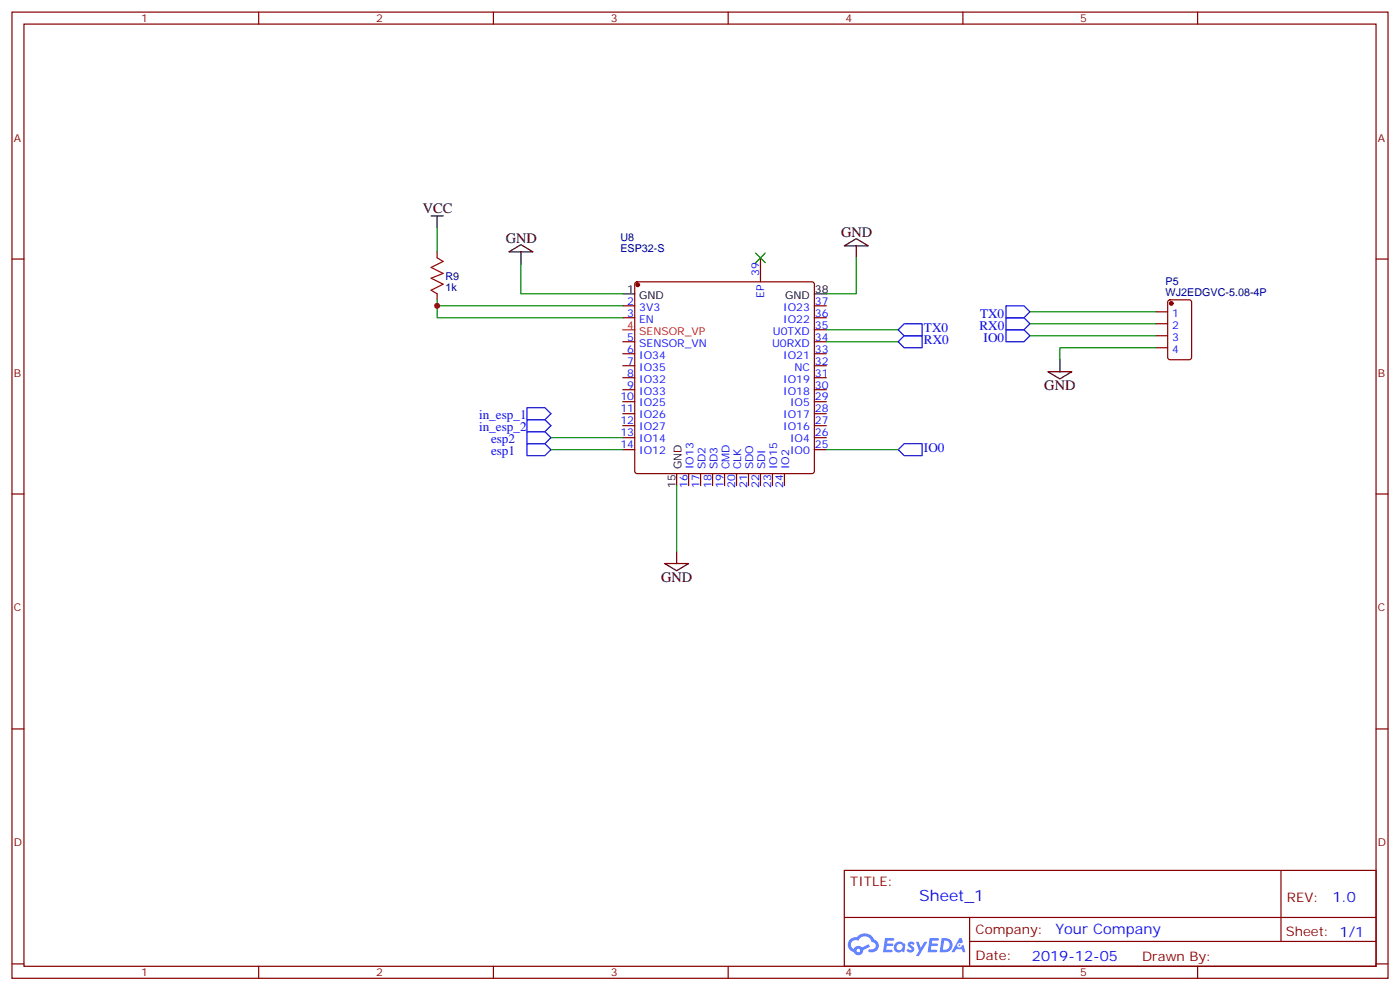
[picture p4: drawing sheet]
<svg xmlns="http://www.w3.org/2000/svg" width="412mm" height="292mm" viewBox="0 0 412 292" stroke-linecap="round" stroke-linejoin="round" font-family="sans-serif">
<g fill="none" stroke="#870000" stroke-width=".35">
<path d="M3.5 3.6h405.4v284.3h-405.4zM7.1 7.1h398.2v277.3h-398.2zM76.2 3.6v3.5M145.3 3.6v3.5M214.5 3.6v3.5M283.6 3.6v3.5M352.8 3.6v3.5M3.5 76.2h3.6M405.3 76.2h3.6M3.5 145.4h3.6M405.3 145.4h3.6M3.5 214.5h3.6"/>
<path d="M405.3 214.5h3.6M248.7 256.2h156.6v28.2h-156.6zM377.3 256.2v20.9M248.7 270h156.5M285.6 277.1h119.6M285.6 270v14.1M3.5 283.7h3.6M76.2 284.4v3.5M145.3 284.4v3.5M214.5 284.4v3.5M283.6 284.4v3.5M352.8 284.4v3.5"/>
<path d="M405.3 283.7h3.6"/>
</g>
<g fill="#5487ff">
<path d="M267.7 277.3a1.22 1.22 0 0 1 1.7 .3l-.4 .6a.47 .47 0 0 0-.3-.4 .47 .47 0 0 0-.5 .2l.1 .2a1.14 1.14 0 0 1 .8 1.7 1.14 1.14 0 0 1-1.9 0l-.2-.2 .5-.5 .7 .4a.29 .29 0 0 0 .3-.2 .29 .29 0 0 0-.2-.4 1.04 1.04 0 0 1-.6-1.7z"/>
<path d="M260.7 276.1h2.4l.3 .2-.2 .5h-1.8l-.1 .9h1.5l.3 .3-.3 .4h-1.6l-.2 1.1 1.7 .1 .2 .3-.2 .3h-2.6z"/>
<path d="M273.8 276.1h2.4l.3 .2-.1 .5h-1.8l-.2 .9h1.6l.3 .3-.4 .4h-1.6l-.1 1.1 1.7 .1 .2 .3-.2 .3h-2.6z"/>
<path d="M282.6 276.1h.7l.3 1.2-.6 .4a.69 .69 0 0 0-1 .2 .69 .69 0 0 0 .4 1 .69 .69 0 0 0 .9-.6l.5-.3 .6 2.2h-.8l-.2-.9h-1.8l-.5 .9h-.8z"/>
<path d="M269.8 277.2h.8l.6 1.8 1.1-1.8h.9l-2.6 4.2h-.8l.9-1.6z"/>
<path d="M277.4 276.1l-.6 4.1h1.3a2.11 2.11 0 0 0 2.5-2.1 2.11 2.11 0 0 0-2.5-2zM278.1 276.8a1.39 1.39 0 0 1 1.7 1.4 1.39 1.39 0 0 1-1.8 1.3h-.3z"/>
<path d="M263.7 277.7a1.54 1.54 0 0 0-.1 2.1 1.54 1.54 0 0 0 2.2 .2l.6 .2 .3-2.3-.2-.2-.4-.1a1.49 1.49 0 0 0-2.4 .1zM264 278.7a.94 .94 0 0 1 1.8 0 .94 .94 0 0 1-1.8 0z"/>
<path d="M250.4 276.5a2.18 2.18 0 0 0 1.1 3.7 1.44 1.44 0 0 0 1.6 .9 1.44 1.44 0 0 0 1.2-1.5l2-1-.5-.7-1.9 .9a1.47 1.47 0 0 0-2.4 .5 1.39 1.39 0 0 1-.7-2 1.39 1.39 0 0 1 2-.4 2.12 2.12 0 0 1 2.2-1.3 2.12 2.12 0 0 1 1.9 1.6 1.14 1.14 0 0 1 1.1 1.5 1.14 1.14 0 0 1-1.7 .7 .43 .43 0 0 0-.5 .3 .43 .43 0 0 0 .4 .5 1.98 1.98 0 0 0 2.5-1.2 1.98 1.98 0 0 0-1.2-2.5 3.1 3.1 0 0 0-5.3-.7l-.9 .1zM252.3 279.8a.55 .55 0 0 1 1.1 0 .55 .55 0 0 1-1.1 0z"/>
<circle cx="282.6" cy="278.2" r=".26"/>
</g>
<g fill="none" stroke="#870000" stroke-width=".35">
<path d="M128.8 74.1v1.8M224 75.9v7M128.8 86.5v1.7M183.4 90h3.6M183.4 93.5h3.6M187.2 83.1l.5-.2h51.5l.5 .2 .2 .5v55.1l-.2 .5-.5 .2h-51.5l-.5-.3-.2-.4v-55.1zM239.9 90h3.5M239.9 93.5h3.5M239.9 97h3.5M340.4 91.8h3.6M340.4 95.3h3.6M340.4 98.8h3.6"/>
<path d="M344.2 88.4l.5-.2h5.6l.7 .5v16.5l-.4 .6-5.9 .1-.7-.5v-16.5zM183.4 100.6h3.6M183.4 104.1h3.6M183.4 107.6h3.6M183.4 111.2h3.6M183.4 114.7h3.6M183.4 118.2h3.6M239.9 100.6h3.5M239.9 104.1h3.5M239.9 107.6h3.5M239.9 111.2h3.5M239.9 114.7h3.5"/>
<path d="M239.9 118.2h3.5M340.4 102.3h3.6M183.4 121.7h3.6M183.4 125.3h3.6M183.4 128.8h3.6M183.4 132.3h3.6M202.8 139.4v3.5M206.4 139.4v3.5M209.9 139.4v3.5M213.4 139.4v3.5M217 139.4v3.5M220.5 139.4v3.5"/>
<path d="M224 139.4v3.5M227.5 139.4v3.5M231.1 139.4v3.5M239.9 121.7h3.5M239.9 125.3h3.5M239.9 128.8h3.5M239.9 132.3h3.5"/>
</g>
<g fill="#870000" stroke="#870000" stroke-width=".35">
<circle cx="187.9" cy="83.8" r=".53"/>
<circle cx="345" cy="89.3" r=".53"/>
</g>
<g fill="none" stroke="#000" stroke-width=".35">
<path d="M127 63.5h3.5M128.8 63.5v3.6M149.9 74.1l3.6-2.1 3.5 2.1zM153.5 74.1v3.5M248.7 72.4l3.5-2.2 3.6 2.2zM252.2 72.4v3.5M183.4 86.5h3.6M239.9 86.5h3.5M308.7 109.4h7l-3.5 2.1zM312.2 105.9v3.5M199.3 139.4v3.5M195.8 165.8h7l-3.5 2.2z"/>
<path d="M199.3 162.3v3.5"/>
</g>
<path d="M183.4 97h3.6" fill="none" stroke="#f00" stroke-width=".35"/>
<path d="M128.8 75.9l1.7 1-3.5 1.8 3.5 1.8-3.5 1.4 3.5 1.7-3.5 1.8 1.8 1.1" fill="none" stroke="#a10000" stroke-width=".35"/>
<path d="M266.3 95.3h5.3v3.5h-5.3l-1.7-1.8zM296.3 90h5.3l1.8 1.8-1.8 1.7h-5.3zM296.3 93.5h5.3l1.8 1.8-1.8 1.7h-5.3zM296.3 97h5.3l1.8 1.8-1.8 1.8h-5.3zM155.2 120h5.3l1.8 1.7-1.8 1.8h-5.3zM264.6 100.6l1.7-1.8h5.3v3.5h-5.3zM155.2 123.5h5.3l1.8 1.8-1.8 1.7h-5.3zM155.2 127h5.3l1.8 1.8-1.8 1.8h-5.3zM155.2 130.6h5.3l1.8 1.7-1.8 1.8h-5.3zM266.3 130.6h5.3v3.5h-5.3l-1.7-1.8z" fill="none" stroke="#00f" stroke-width=".35"/>
<g fill="none" stroke="#008700" stroke-width=".35">
<path d="M128.8 67.1v7M153.5 77.6v8.9h29.9M252.2 75.9v10.6h-8.8M128.8 88.2v5.3h54.6M128.8 90h54.6M243.4 97h21.2M303.4 91.8h37M303.4 95.3h37M303.4 98.8h37M243.4 100.6h21.2M340.4 102.3h-28.2v3.6M162.3 128.8h21.1"/>
<path d="M162.3 132.3h21.1M243.4 132.3h21.2M199.3 142.9v19.4"/>
</g>
<circle cx="128.8" cy="90" r=".88" fill="#c00"/>
<path d="M222.6 74.5l2.8 2.8zM225.4 74.5l-2.8 2.8z" fill="#c00" stroke="#008700" stroke-width=".35"/>
<text font-size="4.6" fill="#00f" x="270.8" y="265.2">Sheet_1</text>
<g font-size="4.2">
<text x="124.5" y="62.8">VCC</text>
<text x="149" y="71.6">GND</text>
<text x="247.8" y="69.8">GND</text>
<text x="307.6" y="114.7">GND</text>
<text x="194.7" y="171.1">GND</text>
</g>
<g font-size="4.2" fill="#00f">
<text x="392.5" y="265.4">1.0</text>
<text x="310.9" y="275">Your Company</text>
<text x="304" y="282.8">2019-12-05</text>
</g>
<g font-size="3.9" fill="#00f">
<text x="288.7" y="93.5">TX0</text>
<text x="272.2" y="97.8">TX0</text>
<text x="272.2" y="101.3">RX0</text>
<text x="288.5" y="97">RX0</text>
<text x="289.8" y="100.6">IO0</text>
<text x="141.1" y="123.3">in_esp_1</text>
<text x="141.1" y="126.8">in_esp_2</text>
<text x="144.6" y="130.3">esp2</text>
<text x="144.6" y="133.8">esp1</text>
<text x="272.2" y="133.1">IO0</text>
</g>
<g font-size="3.9" fill="#800">
<text x="250.5" y="260.7">TITLE:</text>
<text x="379.1" y="265.4">REV:</text>
<text x="287.4" y="274.9">Company:</text>
<text x="378.7" y="275.6">Sheet: 1/1</text>
<text x="287.4" y="282.6">Date:</text>
<text x="336.4" y="282.7">Drawn By:</text>
</g>
<g font-size="3.2" fill="#800">
<text x="41.6" y="6.6">1</text>
<text x="110.8" y="6.6">2</text>
<text x="179.9" y="6.6">3</text>
<text x="249.1" y="6.6">4</text>
<text x="318.2" y="6.6">5</text>
<text x="4.1" y="41.7">A</text>
<text x="405.9" y="41.7">A</text>
<text x="4.1" y="110.8">B</text>
<text x="405.9" y="110.8">B</text>
<text x="4.1" y="180">C</text>
<text x="405.9" y="180">C</text>
<text x="4.1" y="249.1">D</text>
<text x="405.9" y="249.1">D</text>
<text x="41.6" y="287.4">1</text>
<text x="110.8" y="287.4">2</text>
<text x="179.9" y="287.4">3</text>
<text x="249.1" y="287.4">4</text>
<text x="318.2" y="287.4">5</text>
</g>
<g font-size="3.2" fill="#000080">
<text x="182.7" y="70.8">U8</text>
<text x="182.7" y="74.1">ESP32-S</text>
<text x="131.2" y="82.3">R9</text>
<text x="343.4" y="83.9">P5</text>
<text x="131.2" y="85.5">1k</text>
<text x="343.4" y="87.2">WJ2EDGVC-5.08-4P</text>
</g>
<g font-size="3.2" fill="#00f">
<text x="223.7" y="81.2" transform="rotate(-90 223.7 81.2)">39</text>
<text x="184.8" y="89.6">2</text>
<text x="225.1" y="87.6" transform="rotate(-90 225.1 87.6)">EP</text>
<text x="240.1" y="89.6">37</text>
<text x="184.8" y="93.2">3</text>
<text x="188.3" y="91.4">3V3</text>
<text x="188.3" y="94.9">EN</text>
<text x="230.7" y="94.9">IO22</text>
<text x="230.7" y="91.4">IO23</text>
<text x="240.1" y="93.2">36</text>
<text x="345.3" y="93.2">1</text>
<text x="184.8" y="100.2">5</text>
<text x="188.3" y="102">SENSOR_VN</text>
<text x="227.4" y="102">U0RXD</text>
<text x="227.7" y="98.5">U0TXD</text>
<text x="240.1" y="100.2">34</text>
<text x="240.1" y="96.7">35</text>
<text x="345.3" y="96.7">2</text>
<text x="345.3" y="100.2">3</text>
<text x="184.8" y="103.8">6</text>
<text x="184.8" y="107.3">7</text>
<text x="188.3" y="105.5">IO34</text>
<text x="230.7" y="105.5">IO21</text>
<text x="240.1" y="107.3">32</text>
<text x="240.1" y="103.8">33</text>
<text x="345.3" y="103.8">4</text>
<text x="184.8" y="110.8">8</text>
<text x="188.3" y="109">IO35</text>
<text x="188.3" y="112.6">IO32</text>
<text x="230.7" y="112.6">IO19</text>
<text x="234" y="109">NC</text>
<text x="240.1" y="110.8">31</text>
<text x="182.8" y="117.9">10</text>
<text x="184.8" y="114.3">9</text>
<text x="188.3" y="116.1">IO33</text>
<text x="188.3" y="119.6">IO25</text>
<text x="230.7" y="116.1">IO18</text>
<text x="232.7" y="119.6">IO5</text>
<text x="240.1" y="117.9">29</text>
<text x="240.1" y="114.3">30</text>
<text x="182.8" y="121.4">11</text>
<text x="182.8" y="124.9">12</text>
<text x="188.3" y="123.2">IO26</text>
<text x="230.7" y="123.2">IO17</text>
<text x="240.1" y="124.9">27</text>
<text x="240.1" y="121.4">28</text>
<text x="182.8" y="128.4">13</text>
<text x="182.8" y="132">14</text>
<text x="188.3" y="126.7">IO27</text>
<text x="188.3" y="130.2">IO14</text>
<text x="230.7" y="126.7">IO16</text>
<text x="232.7" y="130.2">IO4</text>
<text x="240.1" y="132">25</text>
<text x="240.1" y="128.4">26</text>
<text x="188.3" y="133.7">IO12</text>
<text x="232.7" y="133.7">IO0</text>
<text x="202.5" y="143.6" transform="rotate(-90 202.5 143.6)">16</text>
<text x="204.3" y="138.1" transform="rotate(-90 204.3 138.1)">IO13</text>
<text x="206" y="143.6" transform="rotate(-90 206 143.6)">17</text>
<text x="207.8" y="138.1" transform="rotate(-90 207.8 138.1)">SD2</text>
<text x="209.5" y="143.6" transform="rotate(-90 209.5 143.6)">18</text>
<text x="211.3" y="138.1" transform="rotate(-90 211.3 138.1)">SD3</text>
<text x="213.1" y="143.6" transform="rotate(-90 213.1 143.6)">19</text>
<text x="214.8" y="138.1" transform="rotate(-90 214.8 138.1)">CMD</text>
<text x="216.6" y="143.6" transform="rotate(-90 216.6 143.6)">20</text>
<text x="218.4" y="138.1" transform="rotate(-90 218.4 138.1)">CLK</text>
<text x="220.1" y="143.6" transform="rotate(-90 220.1 143.6)">21</text>
<text x="221.9" y="138.1" transform="rotate(-90 221.9 138.1)">SDO</text>
<text x="223.7" y="143.6" transform="rotate(-90 223.7 143.6)">22</text>
<text x="225.4" y="138.1" transform="rotate(-90 225.4 138.1)">SDI</text>
<text x="227.2" y="143.6" transform="rotate(-90 227.2 143.6)">23</text>
<text x="229" y="138.1" transform="rotate(-90 229 138.1)">IO15</text>
<text x="230.7" y="143.6" transform="rotate(-90 230.7 143.6)">24</text>
<text x="232.5" y="138.1" transform="rotate(-90 232.5 138.1)">IO2</text>
</g>
<g font-size="3.2">
<text x="184.8" y="86.1">1</text>
<text x="188.3" y="87.9">GND</text>
<text x="231.3" y="87.9">GND</text>
<text x="240.1" y="86.1">38</text>
<text x="199" y="143.6" transform="rotate(-90 199 143.6)">15</text>
<text x="200.7" y="138.1" transform="rotate(-90 200.7 138.1)">GND</text>
</g>
<g font-size="3.2" fill="#f00">
<text x="184.8" y="96.7">4</text>
<text x="188.3" y="98.5">SENSOR_VP</text>
</g>
</svg>
